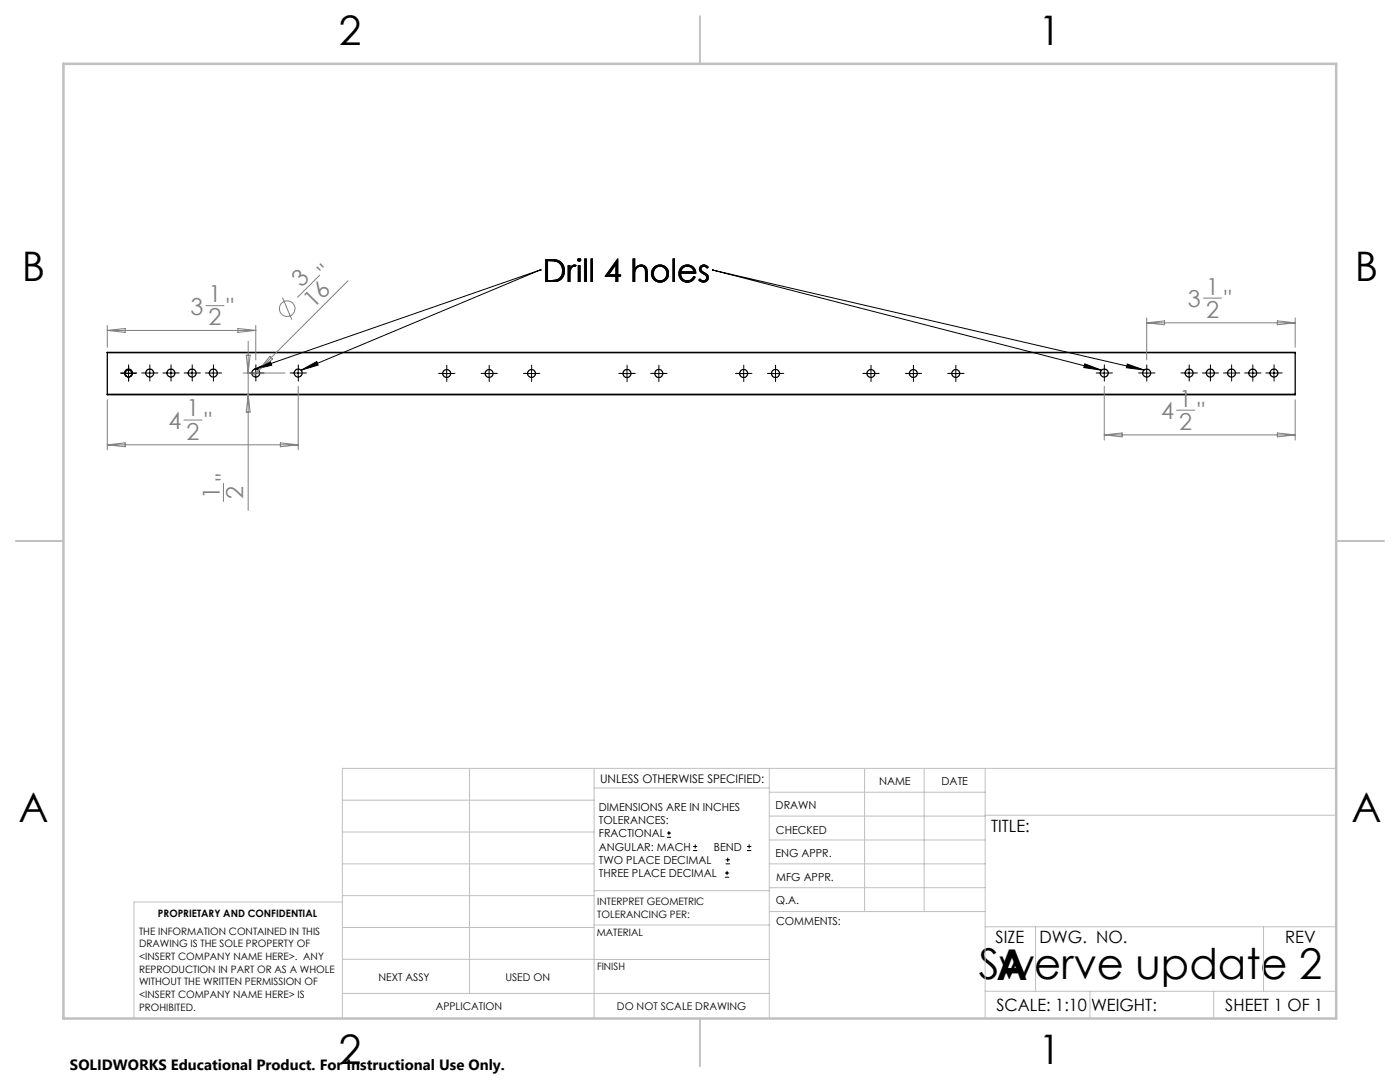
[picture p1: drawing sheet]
<svg xmlns="http://www.w3.org/2000/svg" width="279mm" height="216mm" viewBox="0 0 279 216" stroke-linecap="round" stroke-linejoin="round" font-family="sans-serif">
<g fill="none" stroke="#000" stroke-width=".25">
<path d="M21.4 78.7v.1h237.1v-.1M21.4 70.4h237.1M21.4 78.7h237.1M21.4 70.4v8.3M258.5 70.4v8.3"/>
<circle cx="25.6" cy="74.4" r=".81"/>
<circle cx="25.7" cy="74.5" r=".67"/>
<circle cx="29.9" cy="74.4" r=".81"/>
<circle cx="34.1" cy="74.4" r=".81"/>
<circle cx="38.3" cy="74.4" r=".81"/>
<circle cx="42.6" cy="74.4" r=".81"/>
<circle cx="51" cy="74.4" r=".81"/>
<circle cx="59.5" cy="74.4" r=".81"/>
<circle cx="89.1" cy="74.5" r=".8"/>
<circle cx="97.6" cy="74.5" r=".8"/>
<circle cx="106.1" cy="74.5" r=".8"/>
<circle cx="125.1" cy="74.5" r=".81"/>
<circle cx="131.5" cy="74.5" r=".81"/>
<circle cx="148.4" cy="74.5" r=".81"/>
<circle cx="154.8" cy="74.5" r=".81"/>
<circle cx="173.8" cy="74.5" r=".8"/>
<circle cx="182.3" cy="74.5" r=".8"/>
<circle cx="190.7" cy="74.5" r=".8"/>
<circle cx="220.4" cy="74.4" r=".81"/>
<circle cx="228.8" cy="74.4" r=".81"/>
<circle cx="237.3" cy="74.4" r=".81"/>
<circle cx="241.5" cy="74.4" r=".81"/>
<circle cx="245.8" cy="74.4" r=".81"/>
<circle cx="250" cy="74.4" r=".81"/>
<circle cx="254.2" cy="74.4" r=".81"/>
</g>
<g fill="none" stroke="#808080" stroke-width=".2">
<path d="M56.4 59.4l1.8 4.4M63.8 54.9l-4.4 4.4M69.5 56l-19 19M240.2 59.5h3.6M21.4 64.9v4.4M21.4 79.8v9.9M21.4 65.9h29.6M21.4 65.9l3.6-.4v.8zM41.1 61h3.6M47.5 65.5l3.5 .4-3.5 .4zM48.5 74.4h8.4M49.1 70.9h.8l-.4 3.5z"/>
<path d="M49.5 68.1v33.7M49.5 78.7l.4 3.5h-.8zM51 64.9v6.9M53.9 71.1l.5 .5-2.8 2.3zM59.5 77.1v12.6M220.4 77.1v10.7M228.8 63.4v8.4M228.8 64.4h29.7M228.8 64.4l3.6-.4v.8zM254.9 64l3.6 .4-3.6 .4zM258.5 63.4v5.9M258.5 79.8v8"/>
<path d="M21.4 88.8l3.6-.4v.7zM21.4 88.8h38.1M36.7 83.8h3.6M44.6 96.4v3.6M56 88.4l3.5 .4-3.5 .3zM220.4 86.8h38.1M220.4 86.8l3.5-.4v.8zM234.8 81.8h3.6M254.9 86.4l3.6 .4-3.6 .4z"/>
<circle cx="57.3" cy="61.6" r="1.56"/>
</g>
<g fill="none" stroke="#000" stroke-width=".2">
<path d="M107.8 53.9h.1M107.8 53.9l-47.7 20M107.8 53.9l-57.1 19.8M142.2 53.9h.1M142.2 53.9l77.7 20M142.2 53.9l86.2 19.9M24.8 74.5h1.7M24.8 74.4h1.7M25.6 73.6v1.8M29 74.4h1.7M29.9 73.6v1.7M33.3 74.4h1.7"/>
<path d="M34.1 73.6v1.7M37.5 74.4h1.7M38.3 73.6v1.7M41.7 74.4h1.7M42.6 73.6v1.7M50.2 74.4h1.7M50.7 73.7l3.3-1.5 .2 .7zM51 73.6v1.7M58.7 74.4h1.7M59.5 73.6v1.7M60.1 73.9l3.1-1.8 .3 .7zM88.3 74.5h1.7"/>
<path d="M89.1 73.7v1.7M96.8 74.5h1.7M97.6 73.7v1.7M105.2 74.5h1.7M106.1 73.7v1.7M124.3 74.5h1.7M125.1 73.7v1.7M130.6 74.5h1.7M131.5 73.7v1.7M147.6 74.5h1.7M148.4 73.7v1.7M153.9 74.5h1.7"/>
<path d="M154.8 73.7v1.7M173 74.5h1.7M173.8 73.7v1.7M181.4 74.5h1.7M182.3 73.7v1.7M189.9 74.5h1.7M190.7 73.7v1.7M216.5 72.6l3.4 1.3-3.6-.6zM219.5 74.4h1.7M220.4 73.6v1.7M225 72.6l3.4 1.2-3.6-.4zM228 74.4h1.7"/>
<path d="M228.8 73.6v1.7M236.5 74.4h1.7M237.3 73.6v1.7M240.7 74.4h1.7M241.5 73.6v1.7M244.9 74.4h1.7M245.8 73.6v1.7M249.2 74.4h1.7M250 73.6v1.7M253.4 74.4h1.7M254.2 73.6v1.7M133.1 167.1h.8"/>
<path d="M133.1 166.2h.8M133.5 165.8v.9M138.3 169.7h.8M138.3 168.9h.8M138.7 168.5v.8M144.7 175h.8M144.7 174.2h.8M144.8 172.4h.9M144.8 171.6h.9M145.1 173.8v.8M145.2 171.1v.9M149.1 169.7h.8"/>
<path d="M149.1 168.9h.8M149.5 168.5v.8"/>
</g>
<g fill="none" stroke="#000" stroke-width=".2" stroke-dasharray="15.2 1.3 1.3 1.3">
<path d="M24.8 74.5h-.6M24.8 74.4h-.8M25.7 75.3v.7M25.7 73.7v-.7M25.7 73.6v-.8M26.5 74.5h.7M26.5 74.4h.8M29.1 74.4h-.8M29.9 75.3v.7M29.9 73.6v-.8M30.7 74.4h.8M33.3 74.4h-.8"/>
<path d="M34.1 75.3v.7M34.1 73.6v-.8M35 74.4h.8M37.5 74.4h-.8M38.4 75.3v.7M38.4 73.6v-.8M39.2 74.4h.8M41.8 74.4h-.8M42.6 75.3v.7M42.6 73.6v-.8M43.4 74.4h.8M50.2 74.4h-.8"/>
<path d="M51.1 75.3v.7M51.1 73.6v-.8M51.9 74.4h.8M58.7 74.4h-.8M59.5 75.3v.7M59.5 73.6v-.8M60.4 74.4h.8M88.3 74.5h-.8M89.2 75.3v.8M89.2 73.7v-.8M90 74.5h.8M96.8 74.5h-.8"/>
<path d="M97.6 75.3v.8M97.6 73.7v-.8M98.5 74.5h.8M105.3 74.5h-.8M106.1 75.3v.8M106.1 73.7v-.8M106.9 74.5h.8M124.3 74.5h-.8M125.1 75.3v.8M125.1 73.7v-.8M126 74.5h.8M130.7 74.5h-.8"/>
<path d="M131.5 75.3v.8M131.5 73.7v-.8M132.3 74.5h.8M147.6 74.5h-.8M148.4 75.3v.8M148.4 73.7v-.8M149.3 74.5h.8M153.9 74.5h-.8M154.8 75.3v.8M154.8 73.7v-.8M155.6 74.5h.8M173 74.5h-.8"/>
<path d="M173.8 75.3v.8M173.8 73.7v-.8M174.7 74.5h.8M181.5 74.5h-.8M182.3 75.3v.8M182.3 73.7v-.8M183.1 74.5h.8M189.9 74.5h-.8M190.8 75.3v.8M190.8 73.7v-.8M191.6 74.5h.8M219.6 74.4h-.8"/>
<path d="M220.4 75.3v.7M220.4 73.6v-.8M221.2 74.4h.8M228 74.4h-.8M228.9 75.3v.7M228.9 73.6v-.8M229.7 74.4h.8M236.5 74.4h-.8M237.3 75.3v.7M237.3 73.6v-.8M238.2 74.4h.8M240.7 74.4h-.8"/>
<path d="M241.6 75.3v.7M241.6 73.6v-.8M242.4 74.4h.8M245 74.4h-.8M245.8 75.3v.7M245.8 73.6v-.8M246.6 74.4h.8M249.2 74.4h-.8M250 75.3v.7M250 73.6v-.8M250.9 74.4h.8M253.4 74.4h-.8"/>
<path d="M254.3 75.3v.7M254.3 73.6v-.8M255.1 74.4h.8"/>
</g>
<g fill="none" stroke="#c0c0c0" stroke-width=".2">
<path d="M68.3 159.7h50.3M93.7 153.3v44.9M118.6 153.3v49.9M118.6 157.2h34.9M153.5 153.3v49.9M153.5 158.1h43.1M172.5 153.3v28.6M184.4 153.3v28.6M196.6 153.3v49.9M266.7 153.3h-198.4v49.9M68.3 178.7h50.3M68.3 172.4h50.3"/>
<path d="M68.3 166h50.3M68.3 180h-41.6v23.2M118.6 177.7h35M153.5 167.6h43.1M153.5 162.8h43.1M153.5 172.4h43.1M153.5 177.1h43.1M196.6 162.7h70.1M68.3 198.2h85.2M68.3 191.4l85.2 .1M68.3 185.1h50.3M118.6 184.6h35"/>
<path d="M153.6 181.9h43M196.6 197.8h70.1M196.6 184.9h70.1M206.7 184.9v12.9M217.5 197.8v5.4M242.2 197.8v5.4M252.2 184.9v12.9"/>
</g>
<path d="M139.7 3.2v9.5M3.1 107.9h9.6M266.7 107.9h9.5M139.7 203.2v9.6" fill="none" stroke="#c0c0c0" stroke-width=".25"/>
<path d="M12.7 12.7h254v190.5h-254z" fill="none" stroke="#c0c0c0" stroke-width=".5"/>
<path d="M60.1 73.9l3.1-1.8 .3 .7zM50.7 73.7l3.3-1.5 .2 .7zM216.5 72.6l3.4 1.3-3.6-.6zM225 72.6l3.4 1.2-3.6-.4z" fill="#000"/>
<g font-size="8.5">
<text x="195.3" y="195.4">Swerve update 2</text>
<text x="198.9" y="195.5">A</text>
</g>
<g font-size="8.1">
<text x="67.6" y="8.9">2</text>
<text x="207.3" y="8.9">1</text>
<text x="4.4" y="56.2">B</text>
<text x="270.4" y="56.2">B</text>
<text x="3.7" y="164.1">A</text>
<text x="269.7" y="164.1">A</text>
<text x="67.6" y="212.4">2</text>
<text x="207.3" y="212.4">1</text>
</g>
<text font-size="6.3" x="108.3" y="56.3">Drill 4 holes</text>
<g font-size="4.7" fill="#808080">
<text x="60.2" y="57.5" transform="rotate(-45 60.2 57.5)">3</text>
<text x="65.5" y="55.9" transform="rotate(-45 65.5 55.9)">&quot;</text>
<text x="240.7" y="58.8">1</text>
<text x="38" y="62.8">3</text>
<text x="41.6" y="60.3">1</text>
<text x="41.6" y="64.9">2</text>
<text x="45.2" y="62.8">&quot;</text>
<text x="62.5" y="61.7" transform="rotate(-45 62.5 61.7)">16</text>
<text x="237.1" y="61.3">3</text>
<text x="240.7" y="63.4">2</text>
<text x="244.3" y="61.3">&quot;</text>
<text x="37.2" y="83.1">1</text>
<text x="231.7" y="83.7">4</text>
<text x="235.3" y="81.1">1</text>
<text x="239" y="83.7">&quot;</text>
<text x="33.6" y="85.7">4</text>
<text x="37.2" y="87.7">2</text>
<text x="40.8" y="85.7">&quot;</text>
<text x="235.3" y="85.8">2</text>
<text x="46.5" y="95.9" transform="rotate(-90 46.5 95.9)">&quot;</text>
<text x="43.9" y="99.5" transform="rotate(-90 43.9 99.5)">1</text>
<text x="48.5" y="99.5" transform="rotate(-90 48.5 99.5)">2</text>
</g>
<g font-size="3.4">
<text x="197.8" y="166">TITLE:</text>
<text x="198.7" y="188.1">SIZE</text>
<text x="207.5" y="188.1">DWG. NO.</text>
<text x="256.5" y="188.2">REV</text>
<text x="198.8" y="201.7">SCALE: 1:10</text>
<text x="217.7" y="201.8">WEIGHT:</text>
<text x="244.5" y="201.7">SHEET 1 OF 1</text>
</g>
<text font-size="3" x="14" y="213.5">SOLIDWORKS Educational Product. For Instructional Use Only.</text>
<text font-size="2.4" x="119.8" y="156.2">UNLESS OTHERWISE SPECIFIED:</text>
<g font-size="2.2">
<text x="119.5" y="161.8">DIMENSIONS ARE IN INCHES</text>
<text x="154.8" y="161.4">DRAWN</text>
<text x="175.4" y="156.6">NAME</text>
<text x="187.9" y="156.7">DATE</text>
<text x="119.5" y="164.4">TOLERANCES:</text>
<text x="119.5" y="167.1">FRACTIONAL</text>
<text x="154.9" y="166.3">CHECKED</text>
<text x="119.5" y="169.7">ANGULAR: MACH</text>
<text x="119.5" y="172.4">TWO PLACE DECIMAL</text>
<text x="142.5" y="169.7">BEND</text>
<text x="154.8" y="171">ENG APPR.</text>
<text x="119.5" y="175">THREE PLACE DECIMAL</text>
<text x="154.9" y="175.7">MFG APPR.</text>
<text x="154.9" y="180.4">Q.A.</text>
<text x="154.9" y="184.6">COMMENTS:</text>
</g>
<g font-size="2.1">
<text x="75.5" y="195.7">NEXT ASSY</text>
<text x="100.9" y="195.7">USED ON</text>
<text x="86.9" y="201.5">APPLICATION</text>
<text x="123.1" y="201.6">DO NOT SCALE DRAWING</text>
</g>
<g font-size="2">
<text x="31.5" y="182.9">PROPRIETARY AND CONFIDENTIAL</text>
<text x="119.2" y="180.6">INTERPRET GEOMETRIC</text>
<text x="119.2" y="183.1">TOLERANCING PER:</text>
<text x="27.8" y="186.5">THE INFORMATION CONTAINED IN THIS</text>
<text x="27.8" y="189">DRAWING IS THE SOLE PROPERTY OF</text>
<text x="27.8" y="191.6">&lt;INSERT COMPANY NAME HERE&gt;. ANY</text>
<text x="119.1" y="186.7">MATERIAL</text>
<text x="27.8" y="194.1">REPRODUCTION IN PART OR AS A WHOLE</text>
<text x="27.8" y="196.6">WITHOUT THE WRITTEN PERMISSION OF</text>
<text x="119.1" y="193.5">FINISH</text>
<text x="27.8" y="199.1">&lt;INSERT COMPANY NAME HERE&gt; IS</text>
<text x="27.8" y="201.7">PROHIBITED.</text>
</g>
</svg>
